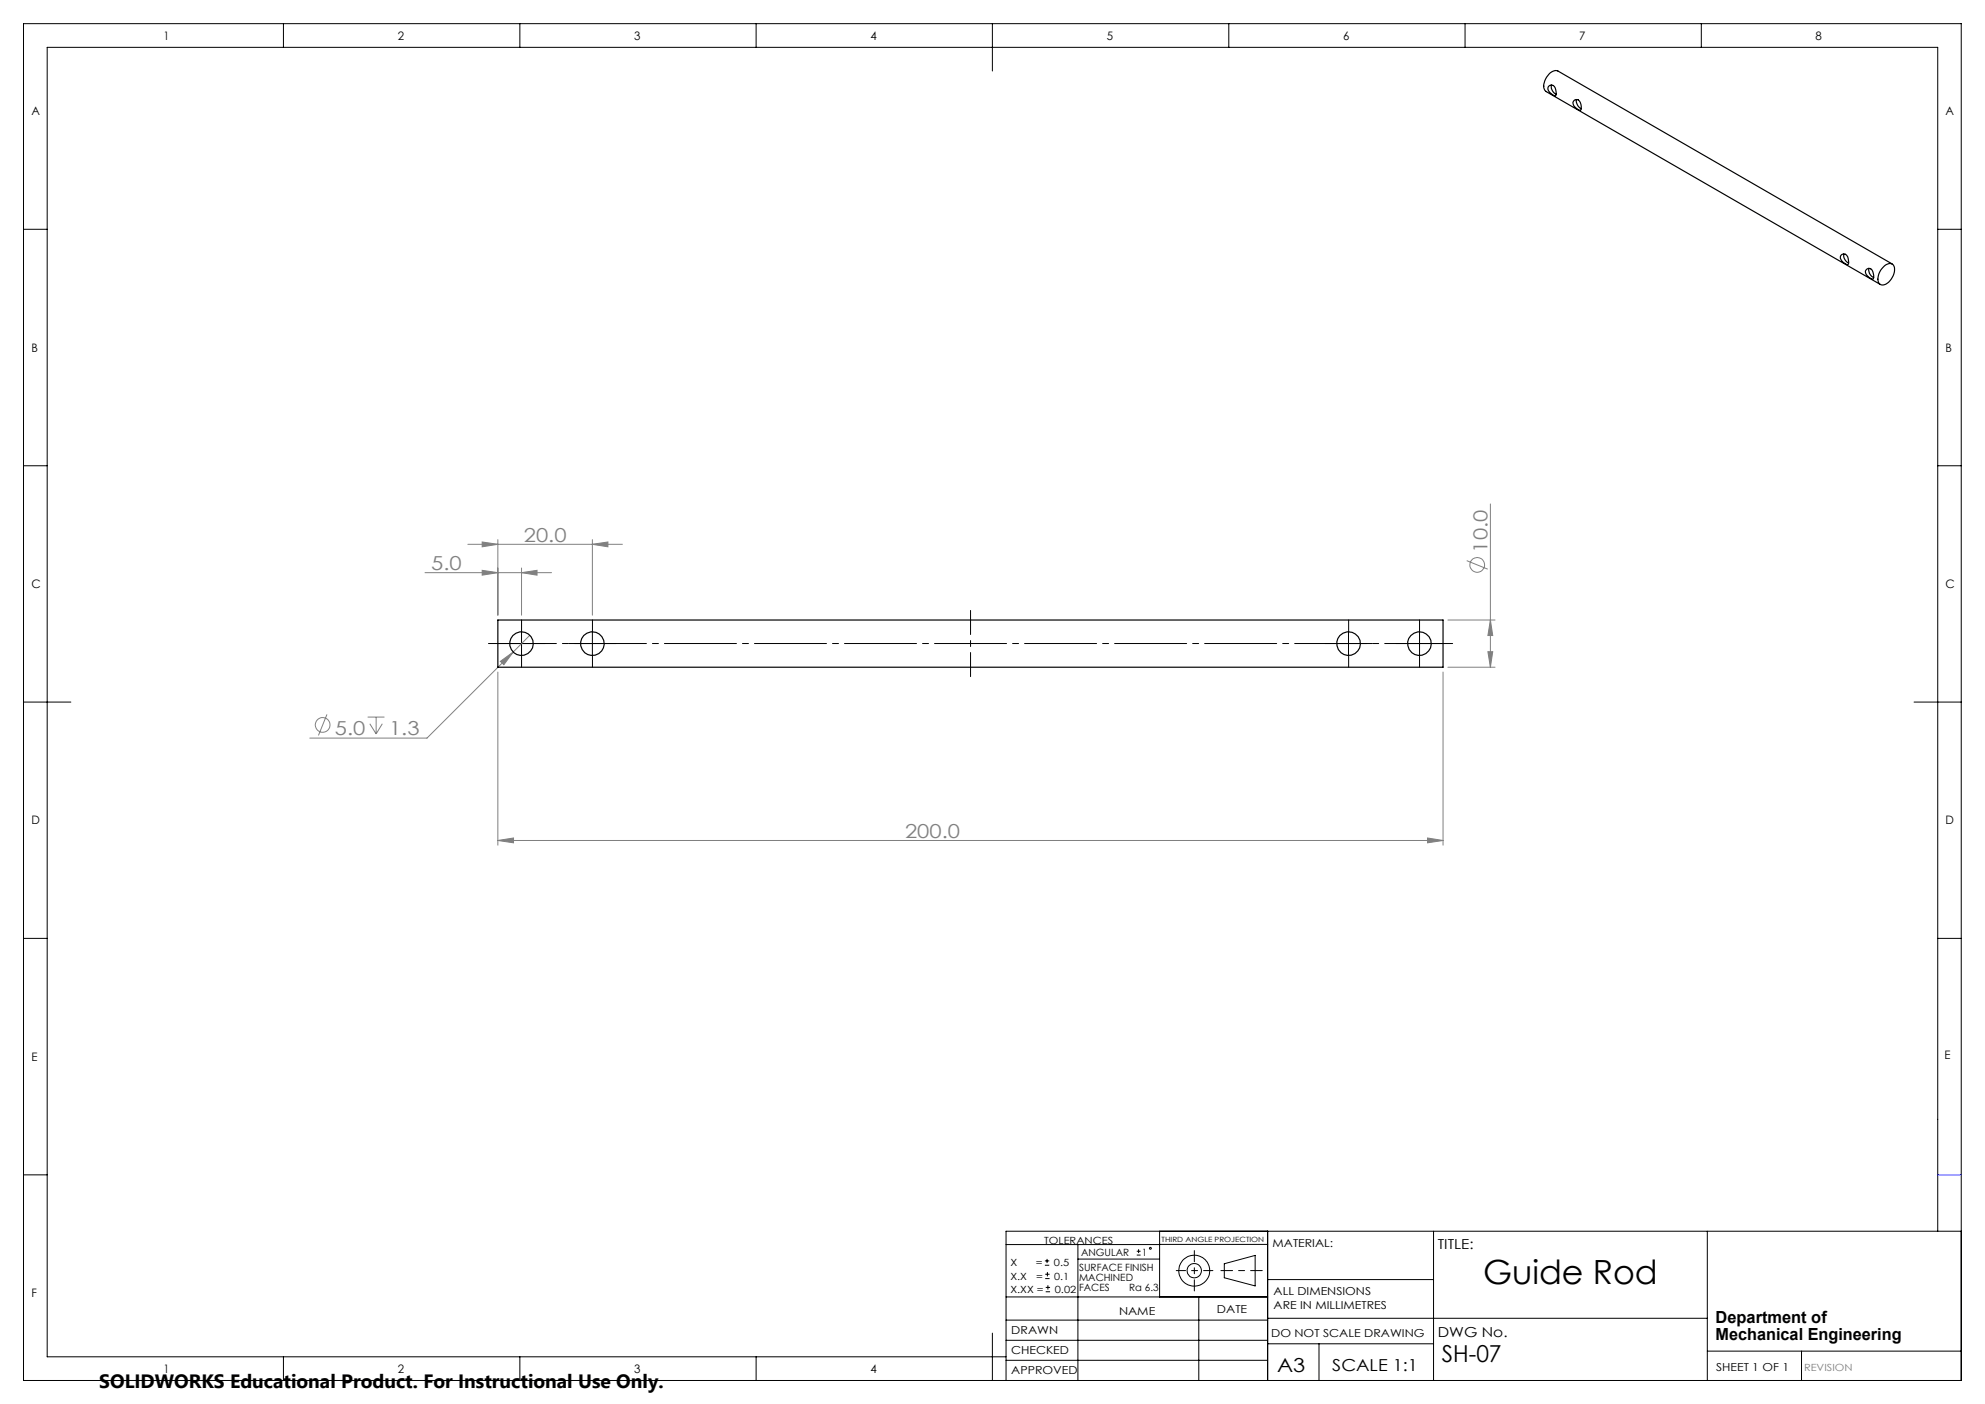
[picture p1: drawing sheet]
<svg xmlns="http://www.w3.org/2000/svg" width="420mm" height="297mm" viewBox="0 0 420 297" stroke-linecap="round" stroke-linejoin="round" font-family="sans-serif">
<g fill="none" stroke="#000" stroke-width=".21">
<path d="M5 5h410v287h-410zM60 5v5M110 5v5M160 5v5M210 5v10M260 5v5M310 5v5M360 5v5M5 48.5h5M410 48.5h5M5 98.5h5M410 98.5h5"/>
<path d="M107.8 136.1h5.1M110.3 133.7v4.9M122.8 136.1h5M125.3 133.7v4.9M282.8 136.1h5M285.3 133.7v4.9M297.9 136.1h4.9M300.4 133.7v4.9M5 148.5h10M405 148.5h10M5 198.5h5M410 198.5h5"/>
<path d="M5 248.5h5M212.9 279.3h55.3M212.9 274.4h55.3M212.9 263.3h32.5M228.1 263.3v28.7M228.1 266.3h17.3M245.4 263.2h22.8M245.4 260.5v13.9M253.6 274.4v17.6M259 267.3l6.6-1.7v6.4l-6.6-1.7zM268.2 260.5v31.5M268.2 270.7h35.1"/>
<path d="M268.2 278.9h93M303.3 260.5v31.5M361.2 260.5v31.5M410 260.5v-250.5h-400v277h202.9M415 260.5h-202.1v31.5M60 287v5M110 287v5M160 287v5M210 282v10M212.9 287.8h55.3M212.9 283.5h55.3M268.2 284.3h35.1"/>
<path d="M279.1 284.3v7.7M361.2 285.8h53.8M381.2 285.8v6.2"/>
<circle cx="252.7" cy="268.8" r="1.52"/>
<circle cx="252.7" cy="268.8" r="3.3"/>
</g>
<path d="M267.1 268.8h-8.8" fill="none" stroke="#000" stroke-width=".21" stroke-dasharray="15.2 1.3 1.3 1.3" stroke-dashoffset="12.8"/>
<path d="M252.7 264.6v8.5" fill="none" stroke="#000" stroke-width=".21" stroke-dasharray="15.2 1.3 1.3 1.3" stroke-dashoffset="12.9"/>
<path d="M248.9 268.8h7.7" fill="none" stroke="#000" stroke-width=".21" stroke-dasharray="15.2 1.3 1.3 1.3" stroke-dashoffset="13.3"/>
<path d="M410 248.5h5" fill="none" stroke="#00f" stroke-width=".21"/>
<g fill="none" stroke="#808080" stroke-width=".21">
<path d="M99 115.1h32.7M102 114.6l3.3 .5-3.3 .6zM105.3 114.2v15.9M125.3 115.1l3.3-.5v1.1zM125.3 114.2v15.9M310.3 118.6l4.5 1.8M315.3 106.6v34.5M89.9 121.1h26.8M102 120.6l3.3 .5-3.3 .6zM105.9 139.9l2.7-2-2 2.7zM108.6 137.9l-18.3 18.2h-24.8M110.3 121.1l3.3-.5v1.1z"/>
<path d="M110.3 120.2v9.9M112.1 134.4l-3.5 3.5M306.4 131.2h9.9M314.8 137.9h1l-.5 3.2zM315.3 131.2l.5 3.2h-1zM69.2 151.1l-1.8 4.5M77.8 151.7h3.6M78.2 153.1l1.4 2.2M79.6 151.7v3.6M80.9 153.1l-1.3 2.2M105.3 142.2v36.6M305.3 142.2v36.6"/>
<path d="M306.4 141.1h9.9M105.3 177.8l3.4-.5v1zM105.3 177.8h200M302 177.3l3.3 .5-3.3 .5z"/>
<circle cx="312.6" cy="119.5" r="1.55"/>
<circle cx="68.3" cy="153.3" r="1.55"/>
</g>
<path d="M103.4 136.1h204" fill="none" stroke="#000" stroke-width=".21" stroke-dasharray="15.2 1.3 1.3 1.3" stroke-dashoffset=".9"/>
<path d="M205.4 143.1v-14" fill="none" stroke="#000" stroke-width=".21" stroke-dasharray="15.2 1.3 1.3 1.3" stroke-dashoffset="10.1"/>
<g fill="none" stroke="#000" stroke-width=".21" stroke-dasharray="15.2 1.3 1.3 1.3">
<path d="M107.9 136.1h-2.5M110.4 138.6v2.5M110.4 133.6v-2.5M112.9 136.1h2.5M122.9 136.1h-2.5M125.4 138.6v2.5M125.4 133.6v-2.5M127.9 136.1h2.5M282.9 136.1h-2.5M285.4 138.6v2.5M285.4 133.6v-2.5M287.9 136.1h2.5"/>
<path d="M297.9 136.1h-2.5M300.4 138.6v2.5M300.4 133.6v-2.5M302.9 136.1h2.5"/>
</g>
<g fill="#808080">
<path d="M105.9 139.9l2.7-2-2 2.7z"/>
<path d="M105.3 177.8l3.4-.5v1zM302 177.3l3.3 .5-3.3 .5zM102 120.6l3.3 .5-3.3 .6zM110.3 121.1l3.3-.5v1.1zM102 114.6l3.3 .5-3.3 .6zM125.3 115.1l3.3-.5v1.1z"/>
<path d="M315.3 131.2l.5 3.2h-1zM314.8 137.9h1l-.5 3.2z"/>
</g>
<g fill="none" stroke="#000" stroke-width=".25">
<path d="M327.6 18.3a.89 .89 0 0 1 1.1-.2 .89 .89 0 0 1 .5 .9l.1 .8-.1 .4a1.86 1.86 0 0 1-1.7-1.6zM328.3 18a1.79 1.79 0 0 0 1 1.9M333 21.4a.89 .89 0 0 1 1-.3 .89 .89 0 0 1 .5 1l.1 .4a.66 .66 0 0 1-.3 .9l-.7-.5a1.22 1.22 0 0 1-.6-1.5zM333.6 21.1a1.82 1.82 0 0 0 1 1.9M389.7 53.8a.92 .92 0 0 1 1.4 .9l.1 .8-.1 .4a1.85 1.85 0 0 1-1.7-1.6zM390.1 53.7a1.82 1.82 0 0 0 1 2M395 56.9a.89 .89 0 0 1 1.3 .9l.2 .4a.64 .64 0 0 1-.3 .9l-.8-.4a1.07 1.07 0 0 1-.4-1.8zM395.5 56.8a1.64 1.64 0 0 0 1 1.9M398.5 56.5a1.36 1.36 0 0 1 2.2-.2 3.4 3.4 0 0 1-2.2 4 1.14 1.14 0 0 1-1.1-1.6l.3-1.2zM400.4 55.8l-70.8-40.8a2.34 2.34 0 0 0-2.6 1.7 2.15 2.15 0 0 0 .1 2.7l70.8 40.8M105.3 131.2h200v9.9h-200z"/>
<circle cx="110.4" cy="136.2" r="2.49"/>
<circle cx="125.3" cy="136.2" r="2.49"/>
<circle cx="285.3" cy="136.2" r="2.5"/>
<circle cx="300.3" cy="136.2" r="2.5"/>
</g>
<g fill="none" stroke="#000" stroke-width=".21">
<path d="M221.1 267.6h.9M221.1 266.7h.9M221.2 270.5h.9M221.2 269.6h.9M221.3 273.3h.9M221.3 272.3h.9M221.5 266.3v.9M221.6 269.1v.9M221.7 271.9v.9M240.5 265.5h.8M240.5 264.7h.8M240.9 264.3v.8"/>
<circle cx="243.4" cy="264.1" r=".21"/>
</g>
<text font-size="7.1" x="313.8" y="271.6">Guide Rod</text>
<text font-size="4.9" x="305.1" y="288.2">SH-07</text>
<g font-size="4.1" fill="#808080">
<text x="110.8" y="114.6">20.0</text>
<text x="314.7" y="116.9" transform="rotate(-90 314.7 116.9)">10.0</text>
<text x="91.2" y="120.6">5.0</text>
<text x="70.9" y="155.5">5.0</text>
<text x="82.3" y="155.5">1.3</text>
<text x="191.5" y="177.2">200.0</text>
</g>
<g font-size="4.1">
<text x="21" y="293.7">SOLIDWORKS Educational Product. For Instructional Use Only.</text>
<text x="270.2" y="290.1">A3</text>
</g>
<g font-size="3.5">
<text x="363" y="279.9">Department of</text>
<text x="363" y="283.4">Mechanical Engineering</text>
<text x="281.9" y="290">SCALE 1:1</text>
</g>
<g font-size="2.9">
<text x="304.2" y="264.3">TITLE:</text>
<text x="304.2" y="282.8">DWG No.</text>
</g>
<g font-size="2.5">
<text x="34.6" y="8.4">1</text>
<text x="84.2" y="8.4">2</text>
<text x="134.2" y="8.4">3</text>
<text x="184.2" y="8.4">4</text>
<text x="234.2" y="8.4">5</text>
<text x="284.2" y="8.4">6</text>
<text x="334.2" y="8.4">7</text>
<text x="384.2" y="8.4">8</text>
<text x="6.7" y="24.4">A</text>
<text x="411.7" y="24.4">A</text>
<text x="6.7" y="74.4">B</text>
<text x="411.7" y="74.4">B</text>
<text x="6.7" y="124.4">C</text>
<text x="411.7" y="124.4">C</text>
<text x="6.7" y="174.4">D</text>
<text x="411.7" y="174.4">D</text>
<text x="6.7" y="224.4">E</text>
<text x="411.4" y="224">E</text>
<text x="6.7" y="274.4">F</text>
<text x="34.6" y="290.4">1</text>
<text x="84.2" y="290.4">2</text>
<text x="134.2" y="290.4">3</text>
<text x="184.2" y="290.4">4</text>
</g>
<g font-size="2.3">
<text x="269.3" y="263.8">MATERIAL:</text>
<text x="269.5" y="273.9">ALL DIMENSIONS</text>
<text x="236.8" y="278.1">NAME</text>
<text x="257.5" y="277.8">DATE</text>
<text x="269.5" y="276.9">ARE IN MILLIMETRES</text>
<text x="213.9" y="286.4">CHECKED</text>
<text x="214" y="282.3">DRAWN</text>
<text x="269" y="282.7">DO NOT SCALE DRAWING</text>
<text x="214" y="290.7">APPROVED</text>
<text x="363.1" y="290">SHEET 1 OF 1</text>
</g>
<g font-size="2.1">
<text x="220.9" y="263.1">TOLERANCES</text>
<text x="213.8" y="267.9">X</text>
<text x="219.2" y="267.9">=</text>
<text x="223" y="267.9">0.5</text>
<text x="228.3" y="268.8">SURFACE FINISH</text>
<text x="228.8" y="265.6">ANGULAR</text>
<text x="241.6" y="265.6">1</text>
<text x="213.8" y="270.7">X.X</text>
<text x="213.8" y="273.5">X.XX =</text>
<text x="219.3" y="270.7">=</text>
<text x="223.1" y="270.7">0.1</text>
<text x="223.2" y="273.5">0.02</text>
<text x="228.3" y="270.9">MACHINED</text>
<text x="228.3" y="273">FACES</text>
<text x="238.9" y="273">Ra 6.3</text>
</g>
<text font-size="2.1" fill="#808080" x="381.7" y="290.1">REVISION</text>
<text font-size="1.5" x="245.8" y="262.7">THIRD ANGLE PROJECTION</text>
</svg>
